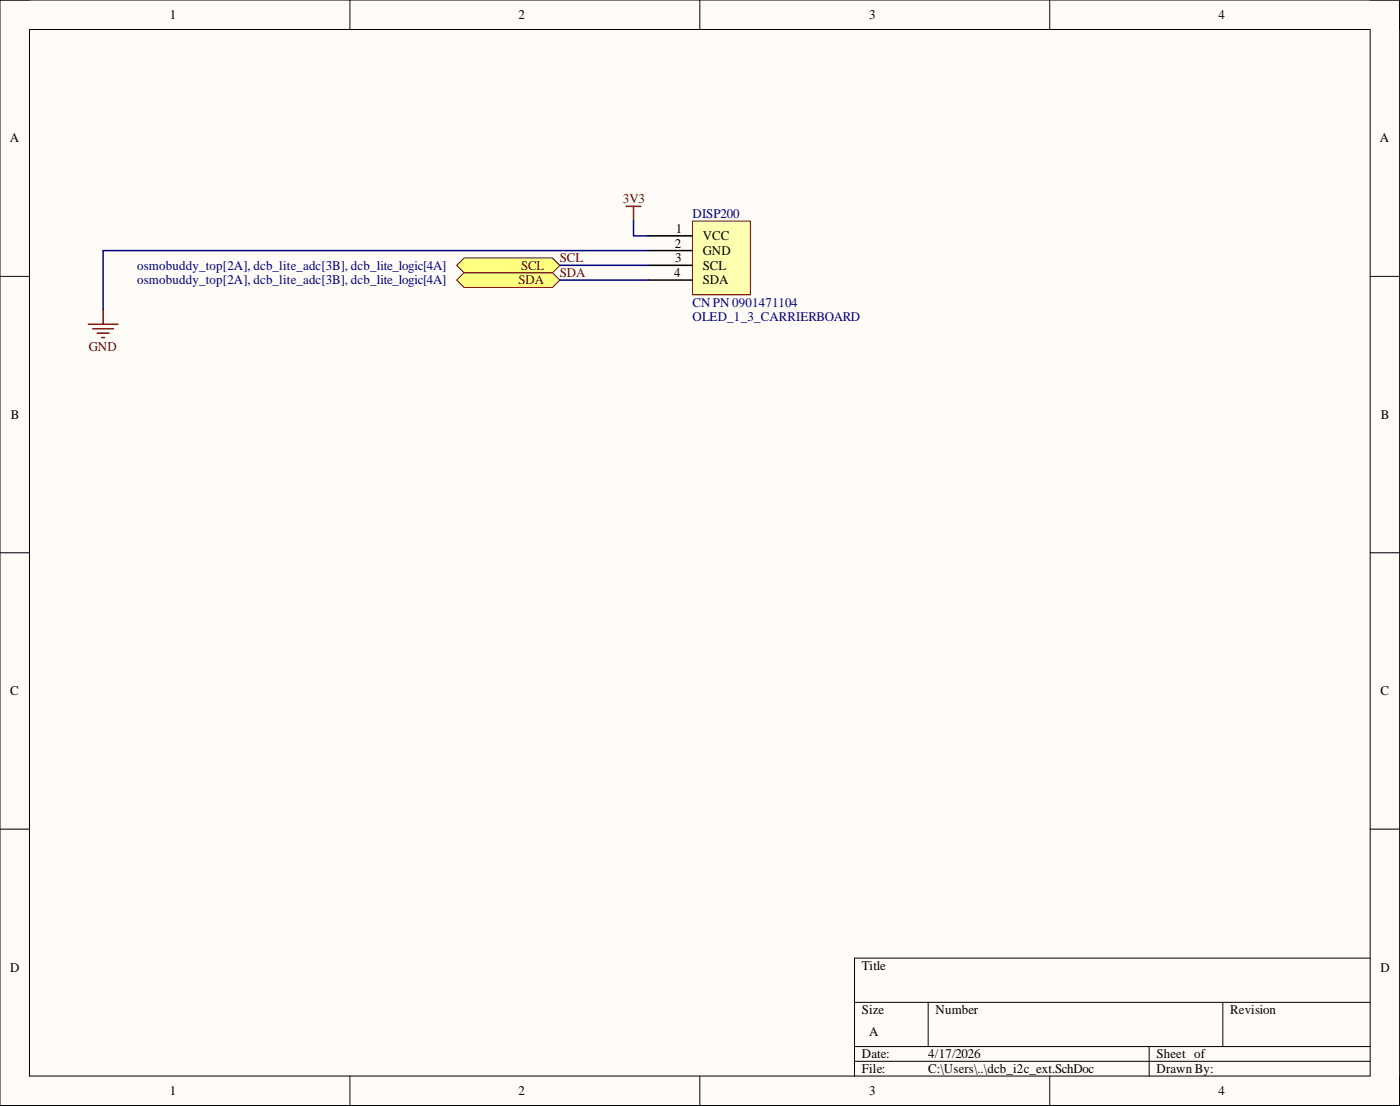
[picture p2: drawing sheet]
<svg xmlns="http://www.w3.org/2000/svg" width="241mm" height="190mm" viewBox="0 0 241 190" stroke-linecap="round" stroke-linejoin="round" font-family="sans-serif">
<path d="M0 0h241.2v190.4h-241.2z" fill-rule="evenodd" fill="#fffcf8"/>
<path d="M0 0h241.2v190.4h-241.2z" fill="none" stroke="#000" stroke-width=".17"/>
<path d="M5.1 5.1h231.1v180.2h-231.1z" fill-rule="evenodd" fill="#fffcf8"/>
<g fill="none" stroke="#000" stroke-width=".17">
<path d="M0 0h5.1M5.1 5.1h231.1v180.2h-231.1zM60.3 0v5.1M120.6 0v5.1M180.9 0v5.1M236.2 0h5v5.1M0 47.6h5.1M236.2 47.6h5M0 95.2h5.1M236.2 95.2h5M0 142.8h5.1M236.2 142.8h5"/>
<path d="M147.3 172.6h88.9M160 172.6v7.7M210.8 172.6v7.7M236.2 165h-88.9v20.3M60.3 185.3v5.1M120.6 185.3v5.1M147.3 180.3h88.9M147.3 182.8h88.9M180.9 185.3v5.1M198.1 180.3v5M241.2 185.3v5.1"/>
</g>
<path d="M107.9 35.5h2.6M109.2 35.5v2.6M15.2 55.9h5.1M16 56.6h3.6M16.8 57.4h2M17.5 58.1h.5M17.8 53.3v2.6" fill="none" stroke="#800000" stroke-width=".26"/>
<path d="M119.3 38.1h10v12.7h-10z" fill-rule="evenodd" fill="#ffffb0"/>
<path d="M119.3 38.1h10v12.7h-10z" fill="none" stroke="#800000" stroke-width=".17"/>
<path d="M111.7 40.6h7.6M111.7 43.2h7.6M111.7 45.7h7.6M111.7 48.2h7.6" fill="none" stroke="#000" stroke-width=".26"/>
<path d="M78.7 48.2l1.3-1.2h15.2l1.3 1.2-1.3 1.3h-15.2z" fill-rule="evenodd" fill="#ffff80"/>
<path d="M78.7 48.2l1.3-1.2h15.2l1.3 1.2-1.3 1.3h-15.2z" fill="none" stroke="#800000" stroke-width=".17"/>
<path d="M78.7 45.7l1.3-1.3h15.2l1.3 1.3-1.3 1.3h-15.2z" fill-rule="evenodd" fill="#ffff80"/>
<path d="M78.7 45.7l1.3-1.3h15.2l1.3 1.3-1.3 1.3h-15.2z" fill="none" stroke="#800000" stroke-width=".17"/>
<path d="M109.2 38.1v2.5h2.5M96.5 48.2h15.2M96.5 45.7h15.2M111.7 43.2h-93.9v10.1" fill="none" stroke="#000080" stroke-width=".26"/>
<g font-size="2.3">
<text x="29.3" y="3.3">1</text>
<text x="89.4" y="3.3">2</text>
<text x="149.8" y="3.3">3</text>
<text x="210" y="3.3">4</text>
<text x="1.7" y="24.5">A</text>
<text x="237.9" y="24.5">A</text>
<text x="116.5" y="40.1">1</text>
<text x="121.1" y="41.4">VCC</text>
<text x="116.2" y="47.7">4</text>
<text x="116.3" y="42.7">2</text>
<text x="116.4" y="45.2">3</text>
<text x="121.1" y="43.9">GND</text>
<text x="121.1" y="46.5">SCL</text>
<text x="121.1" y="49">SDA</text>
<text x="1.9" y="72.2">B</text>
<text x="238" y="72.2">B</text>
<text x="1.8" y="119.8">C</text>
<text x="237.9" y="119.8">C</text>
<text x="1.8" y="167.4">D</text>
<text x="148.6" y="167.1">Title</text>
<text x="237.9" y="167.4">D</text>
<text x="148.6" y="174.7">Size</text>
<text x="149.8" y="178.5">A</text>
<text x="161.2" y="174.7">Number</text>
<text x="212" y="174.7">Revision</text>
<text x="148.6" y="182.3">Date:</text>
<text x="148.6" y="184.8">File:</text>
<text x="160" y="182.3">4/17/2026</text>
<text x="160" y="184.8">C:\Users\..\dcb_i2c_ext.SchDoc</text>
<text x="199.3" y="182.3">Sheet of</text>
<text x="199.3" y="184.8">Drawn By:</text>
<text x="29.3" y="188.6">1</text>
<text x="89.4" y="188.6">2</text>
<text x="149.8" y="188.6">3</text>
<text x="210" y="188.6">4</text>
</g>
<g font-size="2.3" fill="#800000">
<text x="107.3" y="35">3V3</text>
<text x="89.8" y="46.5">SCL</text>
<text x="96.5" y="47.7">SDA</text>
<text x="96.5" y="45.2">SCL</text>
<text x="89.4" y="49">SDA</text>
<text x="15.3" y="60.4">GND</text>
</g>
<g font-size="2.3" fill="#000080">
<text x="119.3" y="37.6">DISP200</text>
<text x="23.6" y="46.5">osmobuddy_top[2A], dcb_lite_adc[3B], dcb_lite_logic[4A]</text>
<text x="23.6" y="49">osmobuddy_top[2A], dcb_lite_adc[3B], dcb_lite_logic[4A]</text>
<text x="119.3" y="52.8">CN PN 0901471104</text>
<text x="119.3" y="55.3">OLED_1_3_CARRIERBOARD</text>
</g>
</svg>
